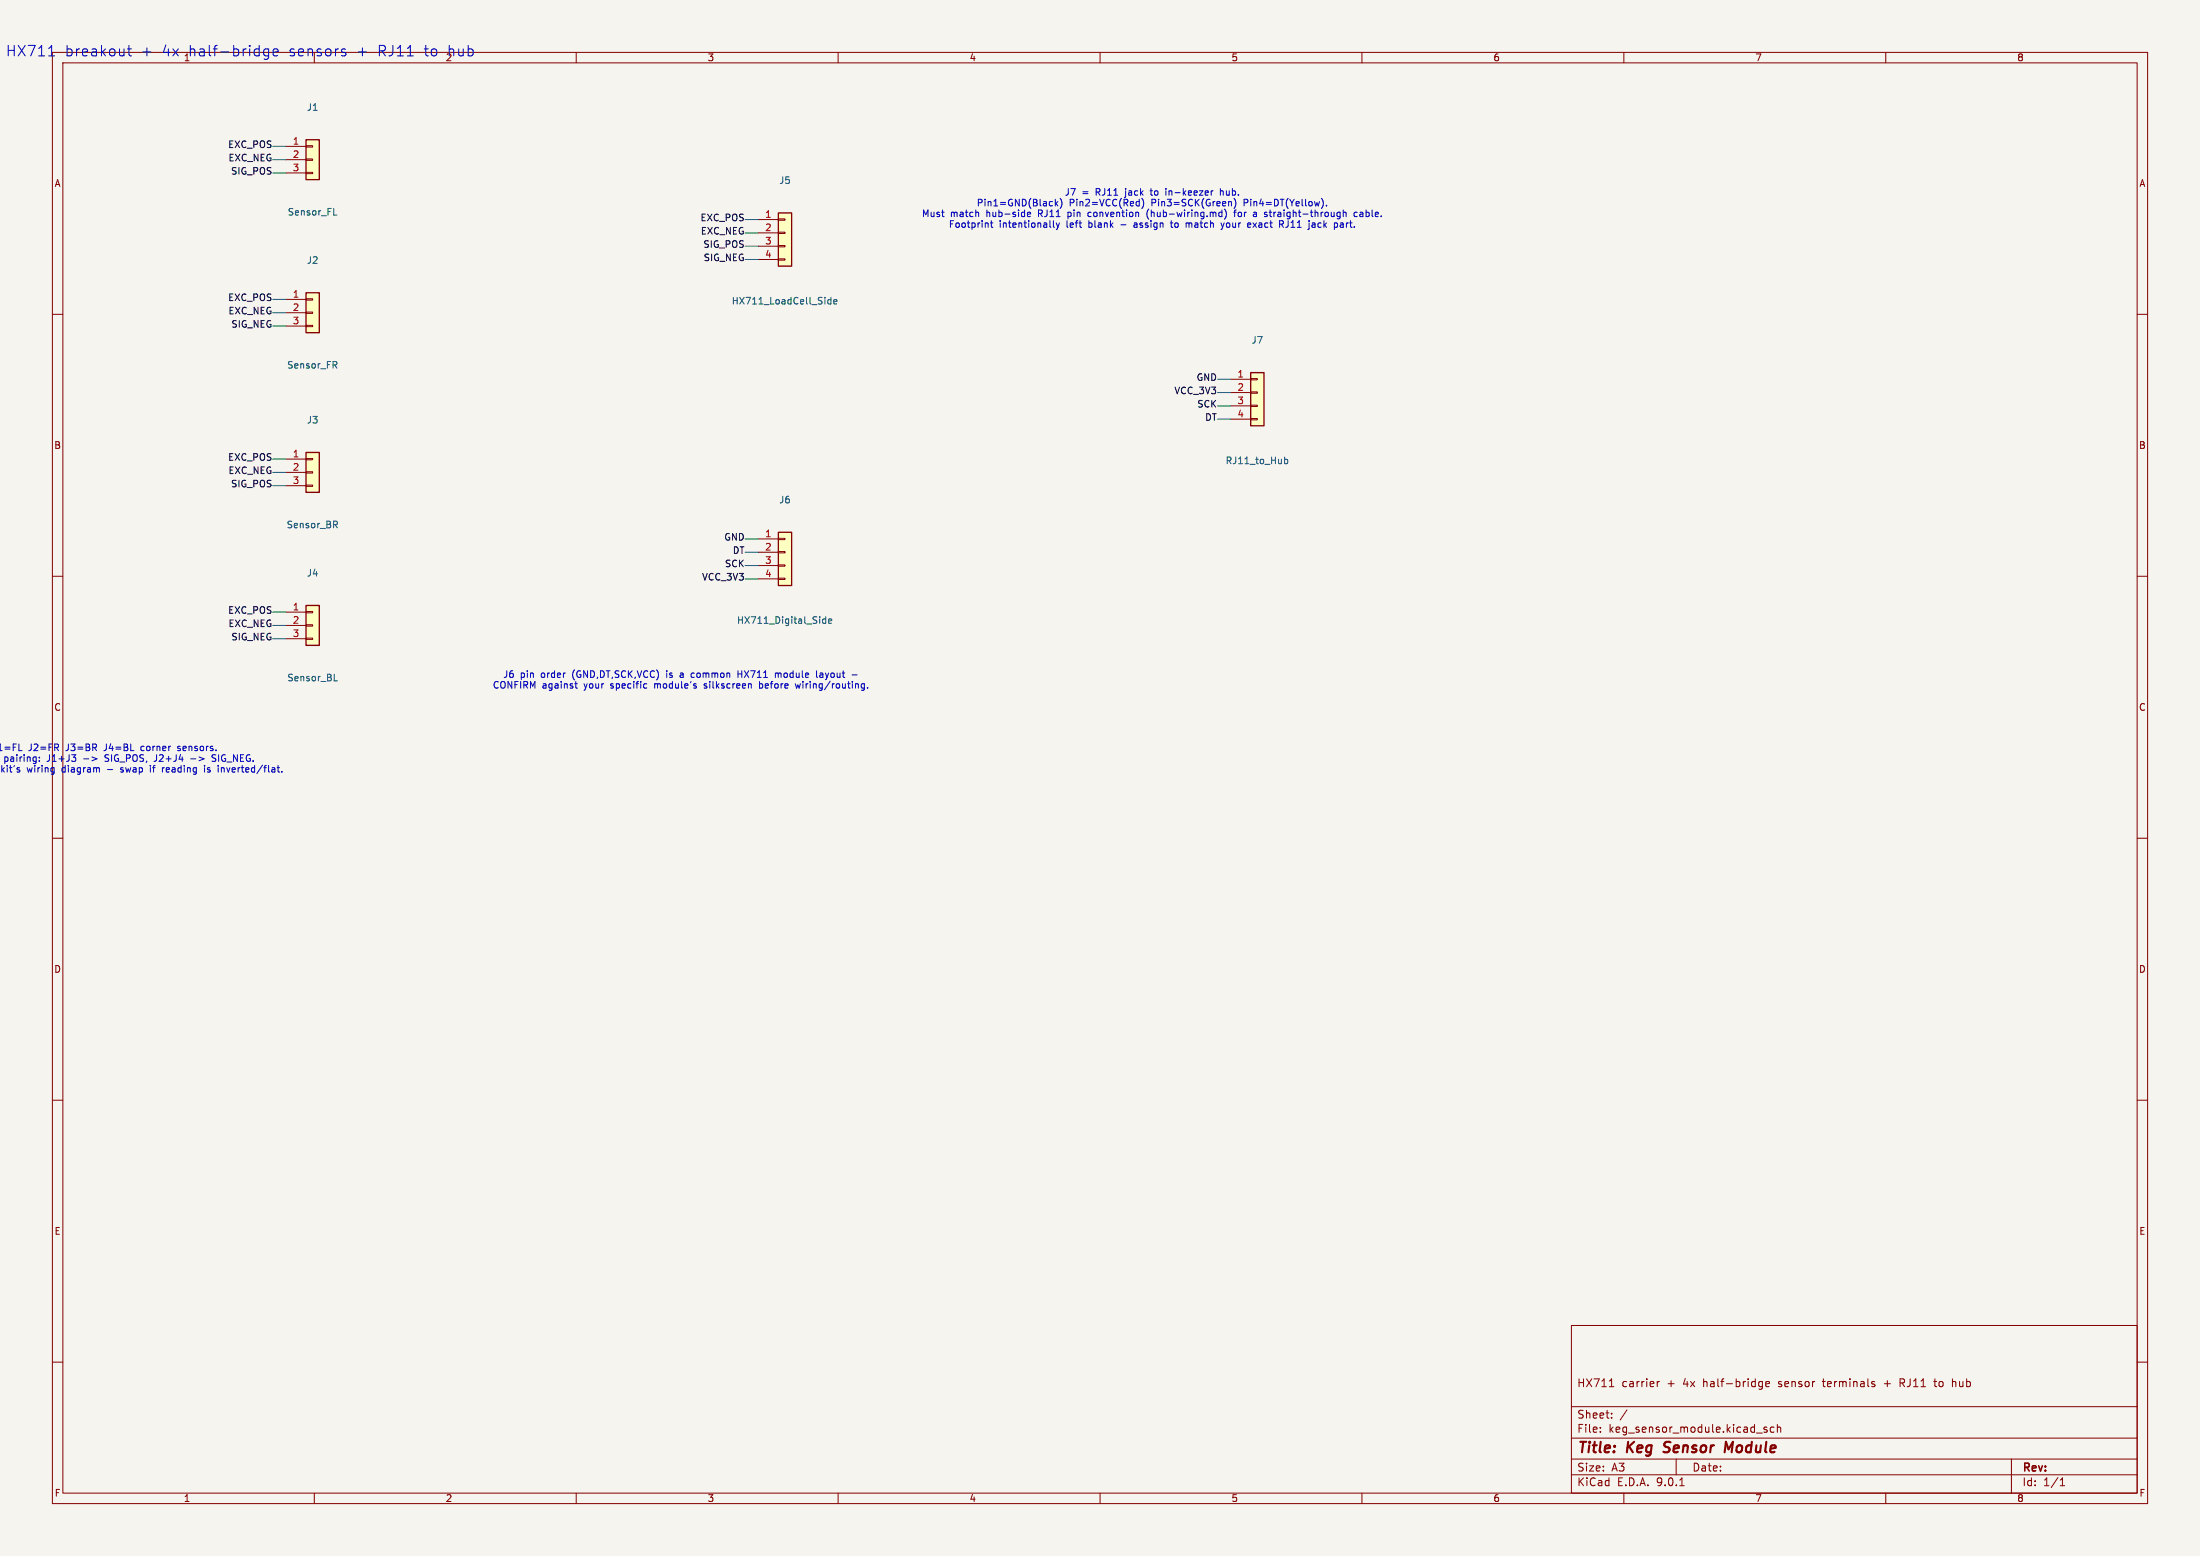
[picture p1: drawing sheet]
(kicad_sch
 (version 20250114)
 (generator "eeschema")
 (generator_version "9.0")
 (paper "A3")
 (title_block
  (title "Keg Sensor Module")
  (comment 1 "HX711 carrier + 4x half-bridge sensor terminals + RJ11 to hub"))
 (lib_symbols
  (symbol "Connector_Generic:Conn_01x03"
   (pin_names
    (offset 1.016) (hide yes)) (exclude_from_sim no) (in_bom yes) (on_board yes)
   (property "Reference" "J" (at 0 5.08 0) (effects (font (size 1.27 1.27))))
   (property "Value" "Conn_01x03" (at 0 -5.08 0) (effects (font (size 1.27 1.27))))
   (property "Footprint" "" (at 0 0 0) (effects (font (size 1.27 1.27)) (hide yes)))
   (property "Datasheet" "~" (at 0 0 0) (effects (font (size 1.27 1.27)) (hide yes)))
   (property "Description" "Generic connector, single row, 01x03, script generated (kicad-library-utils/schlib/autogen/connector/)" (at 0 0 0) (effects (font (size 1.27 1.27)) (hide yes)))
   (symbol "Conn_01x03_1_1"
    (rectangle (start -1.27 3.81) (end 1.27 -3.81) (stroke (width 0.254) (type default)) (fill (type background)))
    (rectangle (start -1.27 2.667) (end 0 2.413) (stroke (width 0.1524) (type default)) (fill (type none)))
    (rectangle (start -1.27 0.127) (end 0 -0.127) (stroke (width 0.1524) (type default)) (fill (type none)))
    (rectangle (start -1.27 -2.413) (end 0 -2.667) (stroke (width 0.1524) (type default)) (fill (type none)))
    (pin passive line (at -5.08 2.54 0) (length 3.81) (name "Pin_1" (effects (font (size 1.27 1.27)))) (number "1" (effects (font (size 1.27 1.27)))))
    (pin passive line (at -5.08 0 0) (length 3.81) (name "Pin_2" (effects (font (size 1.27 1.27)))) (number "2" (effects (font (size 1.27 1.27)))))
    (pin passive line (at -5.08 -2.54 0) (length 3.81) (name "Pin_3" (effects (font (size 1.27 1.27)))) (number "3" (effects (font (size 1.27 1.27))))))
   (embedded_fonts no))
  (symbol "Connector_Generic:Conn_01x04"
   (pin_names
    (offset 1.016) (hide yes)) (exclude_from_sim no) (in_bom yes) (on_board yes)
   (property "Reference" "J" (at 0 5.08 0) (effects (font (size 1.27 1.27))))
   (property "Value" "Conn_01x04" (at 0 -7.62 0) (effects (font (size 1.27 1.27))))
   (property "Footprint" "" (at 0 0 0) (effects (font (size 1.27 1.27)) (hide yes)))
   (property "Datasheet" "~" (at 0 0 0) (effects (font (size 1.27 1.27)) (hide yes)))
   (property "Description" "Generic connector, single row, 01x04, script generated (kicad-library-utils/schlib/autogen/connector/)" (at 0 0 0) (effects (font (size 1.27 1.27)) (hide yes)))
   (symbol "Conn_01x04_1_1"
    (rectangle (start -1.27 3.81) (end 1.27 -6.35) (stroke (width 0.254) (type default)) (fill (type background)))
    (rectangle (start -1.27 2.667) (end 0 2.413) (stroke (width 0.1524) (type default)) (fill (type none)))
    (rectangle (start -1.27 0.127) (end 0 -0.127) (stroke (width 0.1524) (type default)) (fill (type none)))
    (rectangle (start -1.27 -2.413) (end 0 -2.667) (stroke (width 0.1524) (type default)) (fill (type none)))
    (rectangle (start -1.27 -4.953) (end 0 -5.207) (stroke (width 0.1524) (type default)) (fill (type none)))
    (pin passive line (at -5.08 2.54 0) (length 3.81) (name "Pin_1" (effects (font (size 1.27 1.27)))) (number "1" (effects (font (size 1.27 1.27)))))
    (pin passive line (at -5.08 0 0) (length 3.81) (name "Pin_2" (effects (font (size 1.27 1.27)))) (number "2" (effects (font (size 1.27 1.27)))))
    (pin passive line (at -5.08 -2.54 0) (length 3.81) (name "Pin_3" (effects (font (size 1.27 1.27)))) (number "3" (effects (font (size 1.27 1.27)))))
    (pin passive line (at -5.08 -5.08 0) (length 3.81) (name "Pin_4" (effects (font (size 1.27 1.27)))) (number "4" (effects (font (size 1.27 1.27))))))
   (embedded_fonts no)))
 (text "J6 pin order (GND,DT,SCK,VCC) is a common HX711 module layout -\nCONFIRM against your specific module's silkscreen before wiring/routing."
  (exclude_from_sim no)
  (at 130 130 0)
  (effects (font (size 1.27 1.27))))
 (text "J1=FL J2=FR J3=BR J4=BL corner sensors.\nDiagonal pairing: J1+J3 -> SIG_POS, J2+J4 -> SIG_NEG.\nVerify against kit's wiring diagram - swap if reading is inverted/flat."
  (exclude_from_sim no)
  (at 20 145 0)
  (effects (font (size 1.27 1.27))))
 (text "Keg Sensor Module - carrier for HX711 breakout + 4x half-bridge sensors + RJ11 to hub"
  (exclude_from_sim no)
  (at 20 10 0)
  (effects (font (size 2 2))))
 (text "J7 = RJ11 jack to in-keezer hub.\nPin1=GND(Black) Pin2=VCC(Red) Pin3=SCK(Green) Pin4=DT(Yellow).\nMust match hub-side RJ11 pin convention (hub-wiring.md) for a straight-through cable.\nFootprint intentionally left blank - assign to match your exact RJ11 jack part."
  (exclude_from_sim no)
  (at 220 40 0)
  (effects (font (size 1.27 1.27))))
 (wire
  (pts (xy 144.78 105.41) (xy 142.24 105.41))
  (stroke (width 0) (type default)))
 (wire
  (pts (xy 144.78 49.53) (xy 142.24 49.53))
  (stroke (width 0) (type default)))
 (wire
  (pts (xy 54.61 119.38) (xy 52.07 119.38))
  (stroke (width 0) (type default)))
 (wire
  (pts (xy 144.78 44.45) (xy 142.24 44.45))
  (stroke (width 0) (type default)))
 (wire
  (pts (xy 54.61 62.23) (xy 52.07 62.23))
  (stroke (width 0) (type default)))
 (wire
  (pts (xy 54.61 90.17) (xy 52.07 90.17))
  (stroke (width 0) (type default)))
 (wire
  (pts (xy 54.61 27.94) (xy 52.07 27.94))
  (stroke (width 0) (type default)))
 (wire
  (pts (xy 234.95 80.01) (xy 232.41 80.01))
  (stroke (width 0) (type default)))
 (wire
  (pts (xy 54.61 92.71) (xy 52.07 92.71))
  (stroke (width 0) (type default)))
 (wire
  (pts (xy 54.61 57.15) (xy 52.07 57.15))
  (stroke (width 0) (type default)))
 (wire
  (pts (xy 234.95 77.47) (xy 232.41 77.47))
  (stroke (width 0) (type default)))
 (wire
  (pts (xy 54.61 121.92) (xy 52.07 121.92))
  (stroke (width 0) (type default)))
 (wire
  (pts (xy 234.95 72.39) (xy 232.41 72.39))
  (stroke (width 0) (type default)))
 (wire
  (pts (xy 144.78 41.91) (xy 142.24 41.91))
  (stroke (width 0) (type default)))
 (wire
  (pts (xy 54.61 59.69) (xy 52.07 59.69))
  (stroke (width 0) (type default)))
 (wire
  (pts (xy 234.95 74.93) (xy 232.41 74.93))
  (stroke (width 0) (type default)))
 (wire
  (pts (xy 54.61 33.02) (xy 52.07 33.02))
  (stroke (width 0) (type default)))
 (wire
  (pts (xy 144.78 110.49) (xy 142.24 110.49))
  (stroke (width 0) (type default)))
 (wire
  (pts (xy 54.61 30.48) (xy 52.07 30.48))
  (stroke (width 0) (type default)))
 (wire
  (pts (xy 144.78 102.87) (xy 142.24 102.87))
  (stroke (width 0) (type default)))
 (wire
  (pts (xy 54.61 116.84) (xy 52.07 116.84))
  (stroke (width 0) (type default)))
 (wire
  (pts (xy 144.78 107.95) (xy 142.24 107.95))
  (stroke (width 0) (type default)))
 (wire
  (pts (xy 144.78 46.99) (xy 142.24 46.99))
  (stroke (width 0) (type default)))
 (wire
  (pts (xy 54.61 87.63) (xy 52.07 87.63))
  (stroke (width 0) (type default)))
 (label "EXC_POS"
  (at 52.07 116.84 180)
  (effects (font (size 1.27 1.27)) (justify right)))
 (label "SCK"
  (at 142.24 107.95 180)
  (effects (font (size 1.27 1.27)) (justify right)))
 (label "SIG_POS"
  (at 52.07 33.02 180)
  (effects (font (size 1.27 1.27)) (justify right)))
 (label "GND"
  (at 232.41 72.39 180)
  (effects (font (size 1.27 1.27)) (justify right)))
 (label "EXC_POS"
  (at 52.07 27.94 180)
  (effects (font (size 1.27 1.27)) (justify right)))
 (label "DT"
  (at 142.24 105.41 180)
  (effects (font (size 1.27 1.27)) (justify right)))
 (label "EXC_NEG"
  (at 52.07 90.17 180)
  (effects (font (size 1.27 1.27)) (justify right)))
 (label "DT"
  (at 232.41 80.01 180)
  (effects (font (size 1.27 1.27)) (justify right)))
 (label "EXC_NEG"
  (at 52.07 119.38 180)
  (effects (font (size 1.27 1.27)) (justify right)))
 (label "SCK"
  (at 232.41 77.47 180)
  (effects (font (size 1.27 1.27)) (justify right)))
 (label "SIG_POS"
  (at 52.07 92.71 180)
  (effects (font (size 1.27 1.27)) (justify right)))
 (label "GND"
  (at 142.24 102.87 180)
  (effects (font (size 1.27 1.27)) (justify right)))
 (label "SIG_NEG"
  (at 142.24 49.53 180)
  (effects (font (size 1.27 1.27)) (justify right)))
 (label "EXC_NEG"
  (at 142.24 44.45 180)
  (effects (font (size 1.27 1.27)) (justify right)))
 (label "SIG_NEG"
  (at 52.07 62.23 180)
  (effects (font (size 1.27 1.27)) (justify right)))
 (label "VCC_3V3"
  (at 142.24 110.49 180)
  (effects (font (size 1.27 1.27)) (justify right)))
 (label "EXC_POS"
  (at 52.07 87.63 180)
  (effects (font (size 1.27 1.27)) (justify right)))
 (label "SIG_POS"
  (at 142.24 46.99 180)
  (effects (font (size 1.27 1.27)) (justify right)))
 (label "EXC_POS"
  (at 142.24 41.91 180)
  (effects (font (size 1.27 1.27)) (justify right)))
 (label "EXC_NEG"
  (at 52.07 59.69 180)
  (effects (font (size 1.27 1.27)) (justify right)))
 (label "VCC_3V3"
  (at 232.41 74.93 180)
  (effects (font (size 1.27 1.27)) (justify right)))
 (label "EXC_POS"
  (at 52.07 57.15 180)
  (effects (font (size 1.27 1.27)) (justify right)))
 (label "SIG_NEG"
  (at 52.07 121.92 180)
  (effects (font (size 1.27 1.27)) (justify right)))
 (label "EXC_NEG"
  (at 52.07 30.48 180)
  (effects (font (size 1.27 1.27)) (justify right)))
 (symbol
  (lib_id "Connector_Generic:Conn_01x04")
  (at 240.03 74.93 0)
  (unit 1)
  (exclude_from_sim no)
  (in_bom yes)
  (on_board yes)
  (dnp no)
  (property "Reference" "J7" (at 240.03 64.93 0) (effects (font (size 1.27 1.27))))
  (property "Value" "RJ11_to_Hub" (at 240.03 87.93 0) (effects (font (size 1.27 1.27))))
  (property "Footprint" "" (at 240.03 74.93 0) (effects (font (size 1.27 1.27)) (hide yes)))
  (property "Datasheet" "~" (at 240.03 74.93 0) (effects (font (size 1.27 1.27)) (hide yes)))
  (property "Description" "" (at 240.03 74.93 0) (effects (font (size 1.27 1.27))))
  (pin "1")
  (pin "2")
  (pin "3")
  (pin "4"))
 (symbol
  (lib_id "Connector_Generic:Conn_01x03")
  (at 59.69 59.69 0)
  (unit 1)
  (exclude_from_sim no)
  (in_bom yes)
  (on_board yes)
  (dnp no)
  (property "Reference" "J2" (at 59.69 49.69 0) (effects (font (size 1.27 1.27))))
  (property "Value" "Sensor_FR" (at 59.69 69.69 0) (effects (font (size 1.27 1.27))))
  (property "Footprint" "TerminalBlock:TerminalBlock_bornier-3_P5.08mm" (at 59.69 59.69 0) (effects (font (size 1.27 1.27)) (hide yes)))
  (property "Datasheet" "~" (at 59.69 59.69 0) (effects (font (size 1.27 1.27)) (hide yes)))
  (property "Description" "" (at 59.69 59.69 0) (effects (font (size 1.27 1.27))))
  (pin "1")
  (pin "2")
  (pin "3"))
 (symbol
  (lib_id "Connector_Generic:Conn_01x03")
  (at 59.69 90.17 0)
  (unit 1)
  (exclude_from_sim no)
  (in_bom yes)
  (on_board yes)
  (dnp no)
  (property "Reference" "J3" (at 59.69 80.17 0) (effects (font (size 1.27 1.27))))
  (property "Value" "Sensor_BR" (at 59.69 100.17 0) (effects (font (size 1.27 1.27))))
  (property "Footprint" "TerminalBlock:TerminalBlock_bornier-3_P5.08mm" (at 59.69 90.17 0) (effects (font (size 1.27 1.27)) (hide yes)))
  (property "Datasheet" "~" (at 59.69 90.17 0) (effects (font (size 1.27 1.27)) (hide yes)))
  (property "Description" "" (at 59.69 90.17 0) (effects (font (size 1.27 1.27))))
  (pin "1")
  (pin "2")
  (pin "3"))
 (symbol
  (lib_id "Connector_Generic:Conn_01x03")
  (at 59.69 119.38 0)
  (unit 1)
  (exclude_from_sim no)
  (in_bom yes)
  (on_board yes)
  (dnp no)
  (property "Reference" "J4" (at 59.69 109.38 0) (effects (font (size 1.27 1.27))))
  (property "Value" "Sensor_BL" (at 59.69 129.38 0) (effects (font (size 1.27 1.27))))
  (property "Footprint" "TerminalBlock:TerminalBlock_bornier-3_P5.08mm" (at 59.69 119.38 0) (effects (font (size 1.27 1.27)) (hide yes)))
  (property "Datasheet" "~" (at 59.69 119.38 0) (effects (font (size 1.27 1.27)) (hide yes)))
  (property "Description" "" (at 59.69 119.38 0) (effects (font (size 1.27 1.27))))
  (pin "1")
  (pin "2")
  (pin "3"))
 (symbol
  (lib_id "Connector_Generic:Conn_01x04")
  (at 149.86 105.41 0)
  (unit 1)
  (exclude_from_sim no)
  (in_bom yes)
  (on_board yes)
  (dnp no)
  (property "Reference" "J6" (at 149.86 95.41 0) (effects (font (size 1.27 1.27))))
  (property "Value" "HX711_Digital_Side" (at 149.86 118.41 0) (effects (font (size 1.27 1.27))))
  (property "Footprint" "Connector_PinSocket_2.54mm:PinSocket_1x04_P2.54mm_Vertical" (at 149.86 105.41 0) (effects (font (size 1.27 1.27)) (hide yes)))
  (property "Datasheet" "~" (at 149.86 105.41 0) (effects (font (size 1.27 1.27)) (hide yes)))
  (property "Description" "" (at 149.86 105.41 0) (effects (font (size 1.27 1.27))))
  (pin "1")
  (pin "2")
  (pin "3")
  (pin "4"))
 (symbol
  (lib_id "Connector_Generic:Conn_01x04")
  (at 149.86 44.45 0)
  (unit 1)
  (exclude_from_sim no)
  (in_bom yes)
  (on_board yes)
  (dnp no)
  (property "Reference" "J5" (at 149.86 34.45 0) (effects (font (size 1.27 1.27))))
  (property "Value" "HX711_LoadCell_Side" (at 149.86 57.45 0) (effects (font (size 1.27 1.27))))
  (property "Footprint" "Connector_PinSocket_2.54mm:PinSocket_1x04_P2.54mm_Vertical" (at 149.86 44.45 0) (effects (font (size 1.27 1.27)) (hide yes)))
  (property "Datasheet" "~" (at 149.86 44.45 0) (effects (font (size 1.27 1.27)) (hide yes)))
  (property "Description" "" (at 149.86 44.45 0) (effects (font (size 1.27 1.27))))
  (pin "1")
  (pin "2")
  (pin "3")
  (pin "4"))
 (symbol
  (lib_id "Connector_Generic:Conn_01x03")
  (at 59.69 30.48 0)
  (unit 1)
  (exclude_from_sim no)
  (in_bom yes)
  (on_board yes)
  (dnp no)
  (property "Reference" "J1" (at 59.69 20.48 0) (effects (font (size 1.27 1.27))))
  (property "Value" "Sensor_FL" (at 59.69 40.48 0) (effects (font (size 1.27 1.27))))
  (property "Footprint" "TerminalBlock:TerminalBlock_bornier-3_P5.08mm" (at 59.69 30.48 0) (effects (font (size 1.27 1.27)) (hide yes)))
  (property "Datasheet" "~" (at 59.69 30.48 0) (effects (font (size 1.27 1.27)) (hide yes)))
  (property "Description" "" (at 59.69 30.48 0) (effects (font (size 1.27 1.27))))
  (pin "1")
  (pin "2")
  (pin "3"))
 (sheet_instances
  (path ""
   (page "1")))
 (embedded_fonts no))
